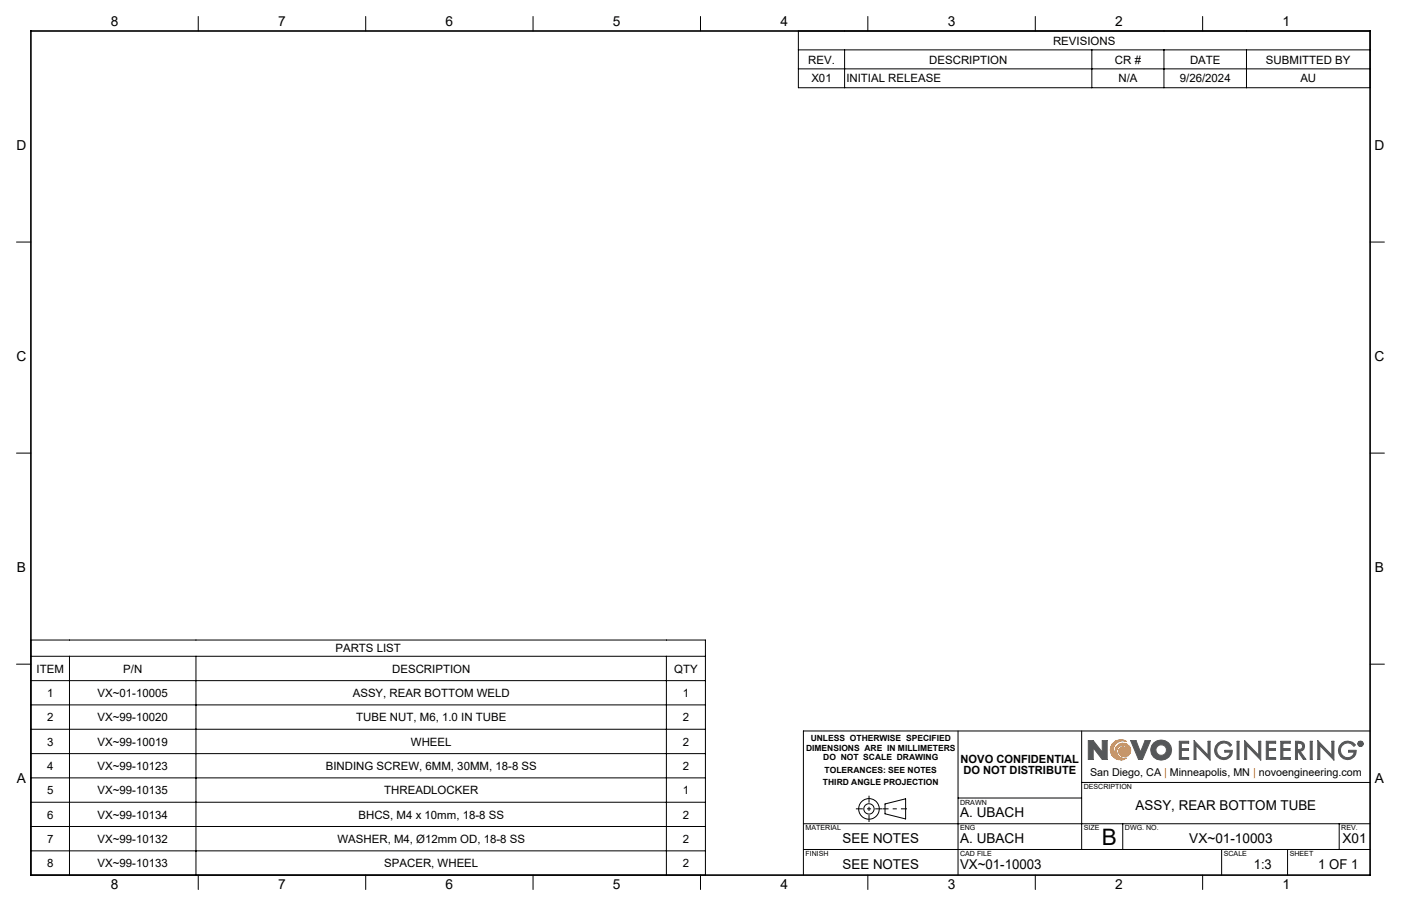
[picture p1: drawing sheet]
<svg xmlns="http://www.w3.org/2000/svg" width="432mm" height="279mm" viewBox="0 0 432 279" stroke-linecap="round" stroke-linejoin="round" font-family="sans-serif">
<g fill="none" stroke="#000" stroke-width=".31">
<path d="M61.1 5.1v4.5M112.7 5.1v4.5M164.3 5.1v4.5M215.9 5.1v4.5M267.5 5.1v4.5M319.1 5.1v4.5M370.7 5.1v4.5M5.1 74.6h4.4M422.3 74.6h4.4M5.1 139.7h4.4M422.3 139.7h4.4M5.1 204.8h4.4"/>
<path d="M422.3 204.8h4.4M295.3 225.4v44.5M333.4 225.4v36.6M422.3 225.4h-174.7v44.5M247.6 254h174.7M272.8 247.9l6.3-1.6v6.3l-6.3-1.6zM295.3 246.1h38.1M333.4 241.3h88.9M346 254v8M412.7 254v8M61.1 269.9v4.4M112.7 269.9v4.4"/>
<path d="M164.3 269.9v4.4M215.9 269.9v4.4M247.6 262h174.7M267.5 269.9v4.4M319.1 269.9v4.4M370.7 269.9v4.4M376.5 262v7.9M396.8 262v7.9"/>
<circle cx="267.8" cy="249.5" r="1.59"/>
<circle cx="267.8" cy="249.5" r="3.2"/>
</g>
<path d="M342.7 229.6a3.1 3.1 0 0 1 4.5-.9 2.82 2.82 0 0 0-3.9 1.7 2.82 2.82 0 0 0 2.3 3.6 2.45 2.45 0 0 1-1.1-4.2 2.45 2.45 0 0 1 4 1.5 1.88 1.88 0 0 1-1.9 2.1 1.88 1.88 0 0 1-1.8-2.2l.6-.7a1.82 1.82 0 0 1 2.4 1.5 1.89 1.89 0 0 0-2.6-2 1.89 1.89 0 0 0-.3 3.3l1.5 .6 .8-.1a3.2 3.2 0 0 1-4-.2 3.2 3.2 0 0 1-.5-4z" fill="none" stroke="#f78d2a" stroke-width=".31"/>
<g fill="none" stroke="#555759" stroke-width=".31">
<path d="M336.9 230.6v3.6h-1.5v-5.8h1.5l2.8 3.6M336.9 230.6h.1M337 230.6l2.7 3.6h1.5v-5.8h-1.5v3.6M339.7 232h.1M348.5 228.4h1.6l1.4 3.6 1.4-3.6h1.7l-2.5 5.8h-1.2zM363.5 228.6h2.9v.6h-2.3v1.7h2.2v.5h-2.2v2.2h2.3v.6h-2.9zM368 228.4l4.3 4.5v-4.3h.7v5.8l-4.4-4.5v4.3h-.6zM375.4 229.2a2.89 2.89 0 0 1 4.2 .5l-.5 .5a2.26 2.26 0 0 0-3.2-.7 2.26 2.26 0 0 0-.5 3.2 2.26 2.26 0 0 0 3.3 .4l.5-1.1h-1.7v-.6h2.3a2.78 2.78 0 0 1-4 2.5 2.78 2.78 0 0 1-.4-4.7zM381.3 228.6h.6v5.6h-.6zM383.6 228.4l4.3 4.5v-4.3h.7v5.8l-4.4-4.5v4.3h-.6zM390.3 228.6h2.9v.6h-2.3v1.7h2.2v.5h-2.2v2.2h2.3v.6h-2.9zM394.8 228.6h2.9v.6h-2.3v1.7h2.2v.5h-2.2v2.2h2.3v.6h-2.9z"/>
<path d="M399.3 228.6a2.74 2.74 0 0 1 2.6 .8l.2 .8-.3 .9-1.1 .6 1.8 2.5h-.8l-1.7-2.5h-.1v2.5h-.6zM399.9 229.2l1.1 .1a1.02 1.02 0 0 1 0 1.7l-1.1 .2zM403.8 228.6h.6v5.6h-.6zM406.2 228.4l4.3 4.5v-4.3h.6v5.8l-4.3-4.5v4.3h-.6zM413.6 229.2a2.89 2.89 0 0 1 4.2 .5l-.5 .5a2.25 2.25 0 0 0-3.3-.7 2.25 2.25 0 0 0-.2 3.4 2.25 2.25 0 0 0 3.4-.3l.1-.6h-1.6v-.6h2.3a2.79 2.79 0 0 1-4 2.5 2.79 2.79 0 0 1-.4-4.7zM419 228.9l.6 .1-.1 .4 .2 .4-.4-.4-.3 .4zM419.2 229l.3 .2-.3 .1z"/>
<circle cx="357.9" cy="231.3" r="1.64"/>
<circle cx="357.9" cy="231.3" r="3.2"/>
<circle cx="419.3" cy="229.4" r=".85"/>
<circle cx="419.3" cy="229.4" r=".71"/>
</g>
<path d="M279.5 249.4h-7.5" fill="none" stroke="#000" stroke-width=".31" stroke-dasharray="15.2 1.3 1.3 1.3" stroke-dashoffset="13.4" stroke-linecap="butt"/>
<path d="M263.8 249.4h8.1M267.8 245.4v8.1" fill="none" stroke="#000" stroke-width=".31" stroke-dasharray="15.2 1.3 1.3 1.3" stroke-dashoffset="13.1" stroke-linecap="butt"/>
<path d="M9.5 9.6h412.8v260.3h-412.8z" fill="none" stroke="#000" stroke-width=".5"/>
<path d="M343 229.1a3.2 3.2 0 0 1 4.2-.4 2.82 2.82 0 0 0-3.9 1.7 2.82 2.82 0 0 0 2.3 3.6 2.43 2.43 0 0 1-1.9-2.8 2.43 2.43 0 0 1 2.7-2 2.43 2.43 0 0 1 2.1 2.7 1.82 1.82 0 0 1-2.5 1.5 1.82 1.82 0 0 1-.9-2.7 1.73 1.73 0 0 1 2.7 1.3 1.9 1.9 0 0 0-2.6-2 1.9 1.9 0 0 0-.3 3.3l.8 .5h1.5a3.2 3.2 0 0 1-4.2-.4 3.2 3.2 0 0 1 0-4.3z" fill-rule="evenodd" fill="#f78d2a"/>
<path d="M335.4 228.4v5.8h1.5v-3.6l2.8 3.6h1.5v-5.8h-1.5v3.6l-2.8-3.6zM348.5 228.4l2.4 5.8h1.2l2.5-5.8h-1.7l-1.4 3.6-1.4-3.6zM355.6 229.1a3.1 3.1 0 0 0 .2 4.6 3.1 3.1 0 0 0 4.6-.6 3.1 3.1 0 0 0-1-4.5l-1.8-.4-1 .3zM356.2 231.3a1.65 1.65 0 0 1 3.3 0 1.65 1.65 0 0 1-3.3 0zM363.5 228.6v5.6h2.9v-.6h-2.3v-2.2h2.2v-.5h-2.2v-1.7h2.3v-.6zM368 228.4v5.8h.6v-4.3l4.4 4.5v-5.8h-.7v4.3zM375.2 229.3a2.79 2.79 0 0 0 .7 4.7 2.79 2.79 0 0 0 3.9-2.6h-2.3v.6h1.7a2.16 2.16 0 0 1-3 1.4 2.16 2.16 0 0 1-.9-3.2 2.22 2.22 0 0 1 3.8 0l.5-.5a2.92 2.92 0 0 0-4.4-.4zM381.3 228.6v5.6h.6v-5.6zM383.6 228.4v5.8h.6v-4.3l4.4 4.5v-5.8h-.7v4.3zM390.3 228.6v5.6h2.9v-.6h-2.3v-2.2h2.2v-.5h-2.2v-1.7h2.3v-.6zM394.8 228.6v5.6h2.9v-.6h-2.3v-2.2h2.2v-.5h-2.2v-1.7h2.3v-.6zM399.3 228.6v5.6h.6v-2.5l1.8 2.5h.8l-1.8-2.5 1.1-.6 .3-1.3a1.6 1.6 0 0 0-2.1-1.2zM399.9 229.2l1.3 .3 .3 .4-.3 1-1.3 .3zM403.8 228.6v5.6h.6v-5.6zM406.2 228.4v5.8h.6v-4.3l4.3 4.5v-5.8h-.6v4.3zM413.3 229.4a2.79 2.79 0 0 0 .9 4.6 2.79 2.79 0 0 0 3.8-2.6h-2.3v.6h1.6a2.18 2.18 0 0 1-3.2 1.3 2.18 2.18 0 0 1-.4-3.5 2.22 2.22 0 0 1 3.6 .4l.5-.5a2.89 2.89 0 0 0-4.5-.3zM419 228.9v.9h.2v-.4l.5 .4-.2-.4 .2-.4zM419.2 229l.3 .2-.3 .1zM418.5 229.4a.85 .85 0 0 0 1.7 0 .85 .85 0 0 0-1.7 0zM418.6 229.4a.71 .71 0 0 1 1.4 0 .71 .71 0 0 1-1.4 0z" fill-rule="evenodd" fill="#555759"/>
<g fill="none" stroke="#000" stroke-width=".31">
<path d="M246.1 9.6h176.2v17.5h-176.2zM246.1 15.4h176.2M260.3 15.4v11.7M336.5 15.4v11.7M358.7 15.4v11.7M384.2 15.4v11.7M246.1 21.2h176.2M9.5 197.4h207.9v72.5h-207.9zM9.5 202.4h207.9M9.5 209.9h207.9M9.5 217.4h207.9M21.4 202.4v67.5"/>
<path d="M60.4 202.4v67.5M205.4 202.4v67.5M9.5 224.9h207.9M9.5 232.4h207.9M9.5 239.9h207.9M9.5 247.4h207.9M9.5 254.9h207.9M9.5 262.4h207.9"/>
</g>
<text font-size="7" x="339.5" y="260.5">B</text>
<g font-size="4.2">
<text x="34.1" y="8.1">8</text>
<text x="85.7" y="8.1">7</text>
<text x="137.3" y="8.1">6</text>
<text x="188.9" y="8.1">5</text>
<text x="240.5" y="8.1">4</text>
<text x="292.1" y="8.1">3</text>
<text x="343.7" y="8.1">2</text>
<text x="395.3" y="8.1">1</text>
<text x="5.1" y="46.4">D</text>
<text x="423.7" y="46.4">D</text>
<text x="5.1" y="111.4">C</text>
<text x="423.7" y="111.4">C</text>
<text x="5.2" y="176.5">B</text>
<text x="423.8" y="176.5">B</text>
<text x="5.2" y="241.6">A</text>
<text x="423.8" y="241.6">A</text>
<text x="350" y="249.9">ASSY, REAR BOTTOM TUBE</text>
<text x="295.9" y="252">A. UBACH</text>
<text x="259.7" y="260">SEE NOTES</text>
<text x="295.9" y="260">A. UBACH</text>
<text x="366.5" y="260">VX~01-10003</text>
<text x="413.8" y="260">X01</text>
<text x="259.7" y="267.9">SEE NOTES</text>
<text x="295.9" y="267.9">VX~01-10003</text>
<text x="386.5" y="267.9">1:3</text>
<text x="406.3" y="267.9">1 OF 1</text>
<text x="34.1" y="274.2">8</text>
<text x="85.7" y="274.2">7</text>
<text x="137.3" y="274.2">6</text>
<text x="188.9" y="274.2">5</text>
<text x="240.5" y="274.2">4</text>
<text x="292.1" y="274.2">3</text>
<text x="343.7" y="274.2">2</text>
<text x="395.3" y="274.2">1</text>
</g>
<g font-size="3.5">
<text x="324.6" y="13.8">REVISIONS</text>
<text x="249.1" y="19.6">REV.</text>
<text x="286.4" y="19.6">DESCRIPTION</text>
<text x="343.6" y="19.6">CR #</text>
<text x="366.8" y="19.6">DATE</text>
<text x="390.2" y="19.6">SUBMITTED BY</text>
<text x="250.1" y="25.4">X01</text>
<text x="260.8" y="25.4">INITIAL RELEASE</text>
<text x="344.7" y="25.4">N/A</text>
<text x="363.6" y="25.4">9/26/2024</text>
<text x="400.8" y="25.4">AU</text>
<text x="103.4" y="201.2">PARTS LIST</text>
<text x="11.3" y="207.4">ITEM</text>
<text x="38" y="207.4">P/N</text>
<text x="120.9" y="207.4">DESCRIPTION</text>
<text x="207.8" y="207.4">QTY</text>
<text x="14.5" y="214.9">1</text>
<text x="30.1" y="214.9">VX~01-10005</text>
<text x="108.7" y="214.9">ASSY, REAR BOTTOM WELD</text>
<text x="210.4" y="214.9">1</text>
<text x="14.5" y="222.4">2</text>
<text x="30.1" y="222.4">VX~99-10020</text>
<text x="109.8" y="222.4">TUBE NUT, M6, 1.0 IN TUBE</text>
<text x="210.4" y="222.4">2</text>
<text x="14.5" y="229.9">3</text>
<text x="30.1" y="229.9">VX~99-10019</text>
<text x="126.6" y="229.9">WHEEL</text>
<text x="210.4" y="229.9">2</text>
<text x="14.5" y="237.4">4</text>
<text x="30.1" y="237.4">VX~99-10123</text>
<text x="100.4" y="237.4">BINDING SCREW, 6MM, 30MM, 18-8 SS</text>
<text x="210.4" y="237.4">2</text>
<text x="296.1" y="235.2">NOVO CONFIDENTIAL</text>
<text x="296.9" y="238.7">DO NOT DISTRIBUTE</text>
<text x="14.5" y="244.9">5</text>
<text x="30.1" y="244.9">VX~99-10135</text>
<text x="118.4" y="244.9">THREADLOCKER</text>
<text x="210.4" y="244.9">1</text>
<text x="14.5" y="252.4">6</text>
<text x="30.1" y="252.4">VX~99-10134</text>
<text x="110.5" y="252.4">BHCS, M4 x 10mm, 18-8 SS</text>
<text x="210.4" y="252.4">2</text>
<text x="14.5" y="259.9">7</text>
<text x="30.1" y="259.9">VX~99-10132</text>
<text x="104" y="259.9">WASHER, M4, Ø12mm OD, 18-8 SS</text>
<text x="210.4" y="259.9">2</text>
<text x="14.5" y="267.4">8</text>
<text x="30.1" y="267.4">VX~99-10133</text>
<text x="118.4" y="267.4">SPACER, WHEEL</text>
<text x="210.4" y="267.4">2</text>
</g>
<text font-size="3.3" x="336" y="239.4">San Diego, CA | Minneapolis, MN | novoengineering.com</text>
<g font-size="2.6">
<text x="248.4" y="231.5">DIMENSIONS ARE IN MILLIMETERS</text>
<text x="249.9" y="228.6">UNLESS OTHERWISE SPECIFIED</text>
<text x="253.7" y="234.4">DO NOT SCALE DRAWING</text>
<text x="254.2" y="238.5">TOLERANCES: SEE NOTES</text>
<text x="253.7" y="242.1">THIRD ANGLE PROJECTION</text>
</g>
<g font-size="2.2">
<text x="334" y="243.4">DESCRIPTION</text>
<text x="295.9" y="248.2">DRAWN</text>
<text x="248.3" y="256.1">MATERIAL</text>
<text x="295.9" y="256.1">ENG</text>
<text x="334" y="256.1">SIZE</text>
<text x="346.7" y="256.1">DWG. NO.</text>
<text x="413.4" y="256.1">REV.</text>
<text x="248.3" y="264">FINISH</text>
<text x="295.9" y="264">CAD FILE</text>
<text x="377.2" y="264">SCALE</text>
<text x="397.5" y="264">SHEET</text>
</g>
</svg>
